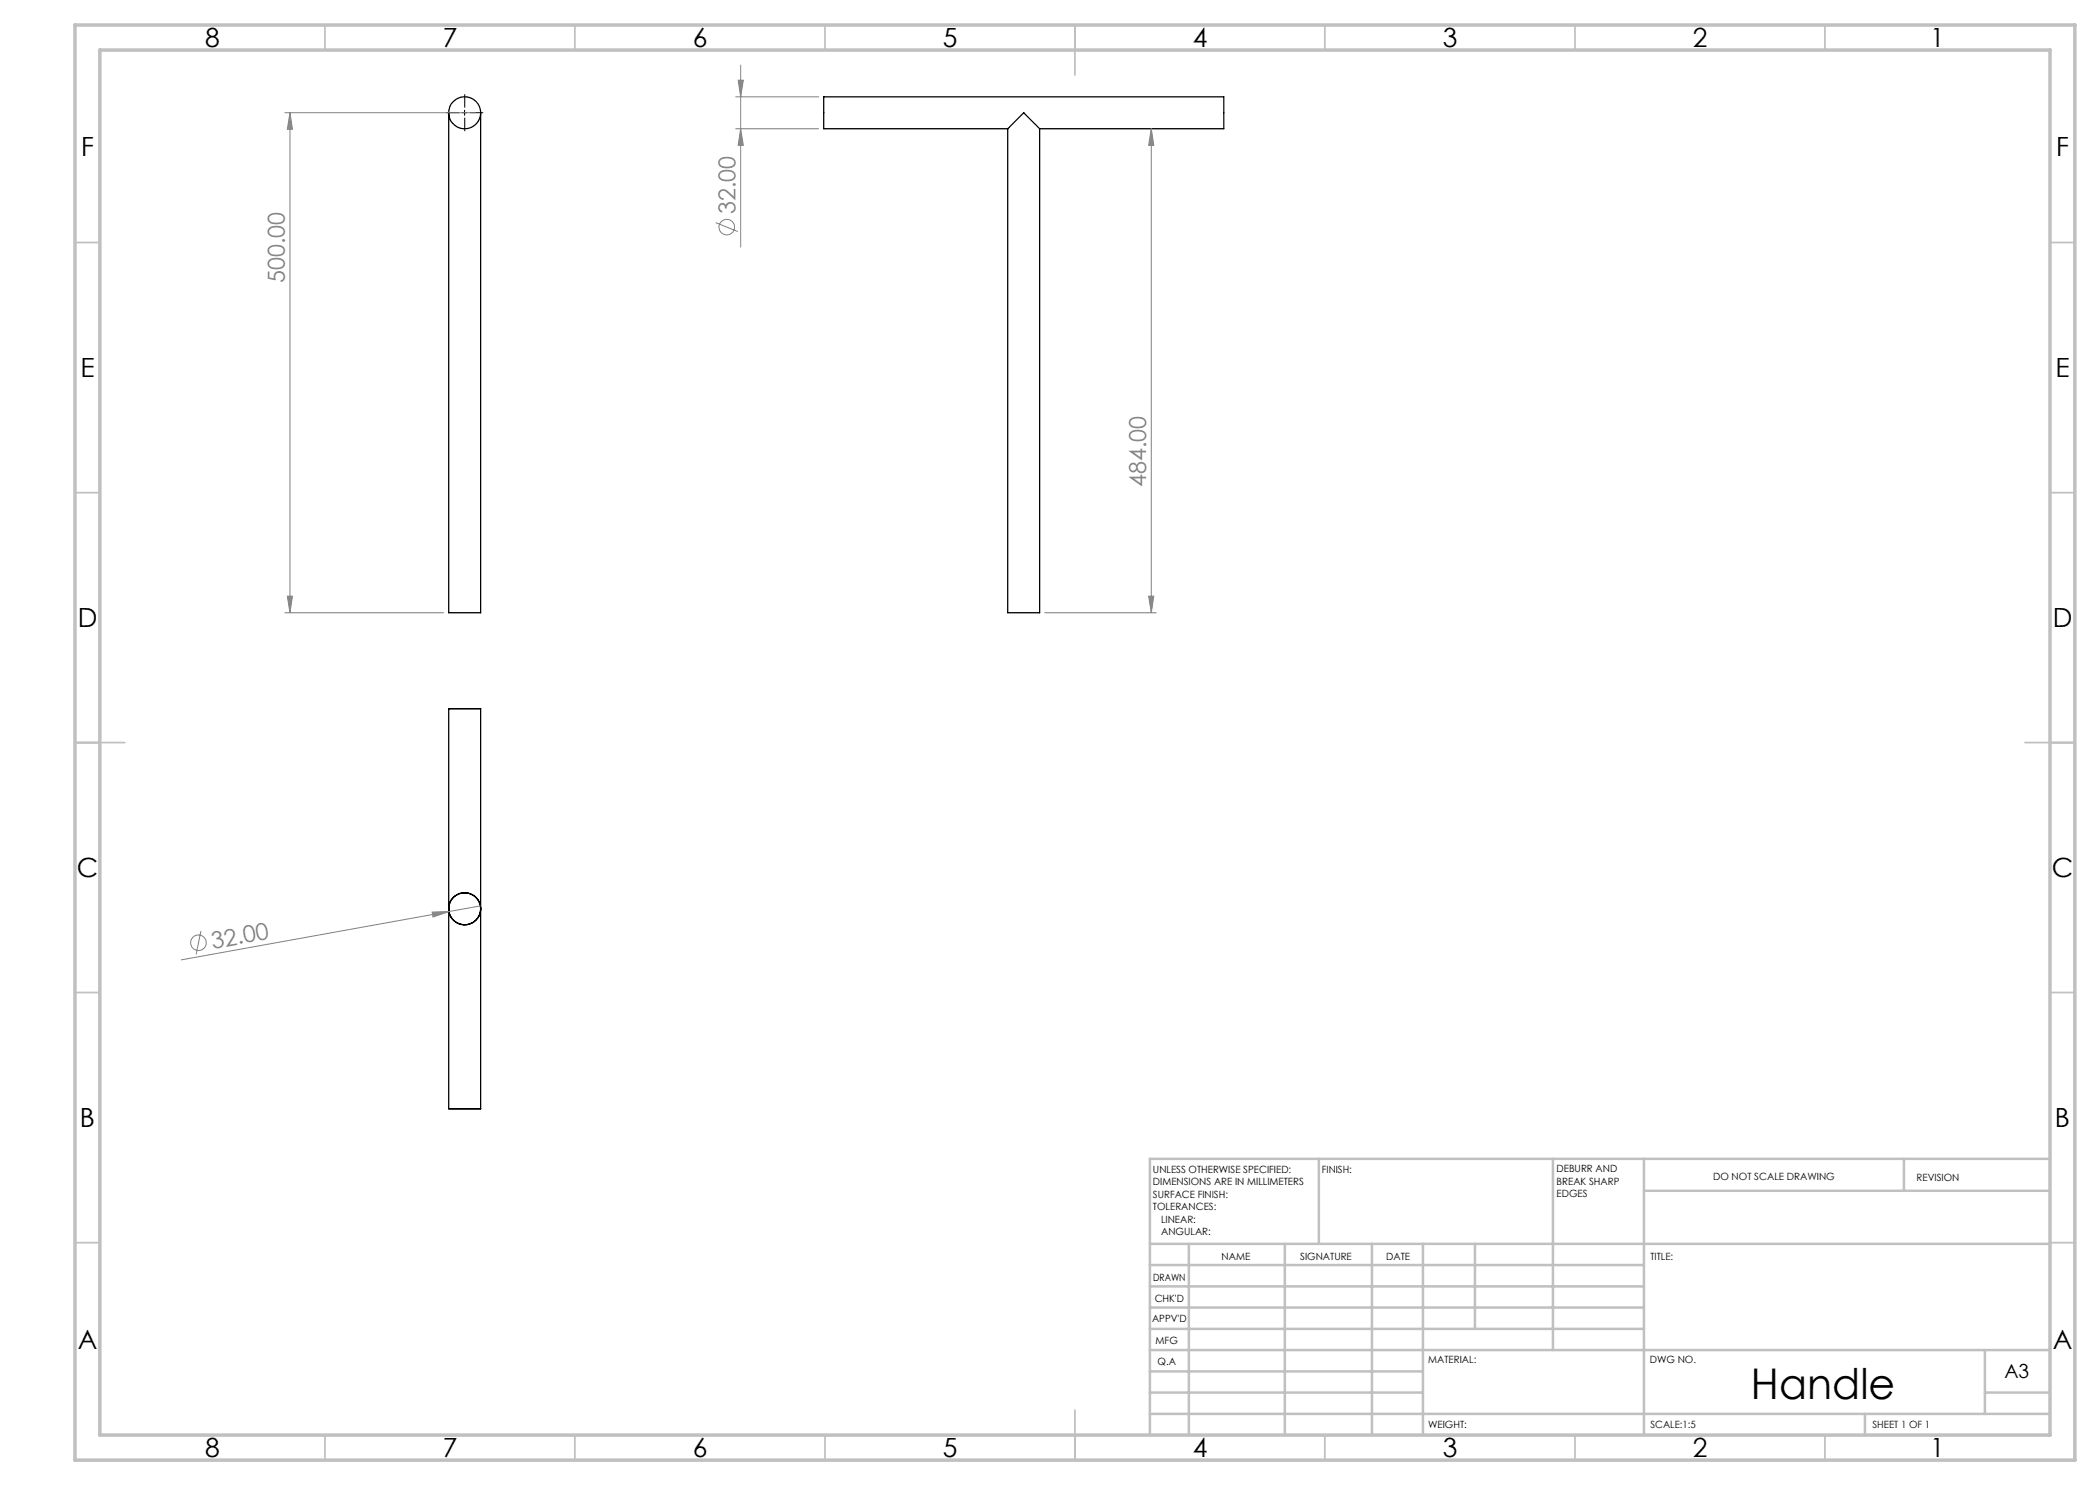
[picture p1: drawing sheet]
<svg xmlns="http://www.w3.org/2000/svg" width="420mm" height="297mm" viewBox="0 0 420 297" stroke-linecap="round" stroke-linejoin="round" font-family="sans-serif">
<g fill="none" stroke="#000" stroke-width=".25">
<path d="M89.7 22.5v100.1h6.4v-100.1M201.5 25.7h-36.8v-6.3h80.1v6.3h-36.9M201.5 25.7l3.3-3.2 3.1 3.2M201.5 25.7v96.9h6.4v-96.9M89.7 141.7h6.4zM89.7 141.7v80.1M96.1 141.7v80.1M89.7 221.8h6.4z"/>
<circle cx="92.9" cy="22.6" r="3.2"/>
<circle cx="92.9" cy="181.8" r="3.2"/>
</g>
<g fill="none" stroke="#808080" stroke-width=".2">
<path d="M147.1 19.4h16.6M147.6 16h1.1l-.6 3.4zM148.1 13v36.4M57 22.5h38.1M58 22.5l.5 3.4h-1zM58 22.5v100.1M147.1 25.7h16.6M148.1 25.7l.6 3.4h-1.1zM230.3 25.7l.5 3.4h-1.1zM230.3 25.7v96.9M143.1 44.5l4.5 1.8M57.5 119.2h1l-.5 3.4z"/>
<path d="M229.7 119.2h1.1l-.5 3.4zM57 122.6h31.7M209 122.6h22.2M40.2 186.2l-1 4.7M86.4 182.4l3.4-.1-3.2 1.1zM89.8 182.3l-53.6 9.7M96.1 181.2l-6.3 1.1"/>
<circle cx="145.4" cy="45.4" r="1.56"/>
<circle cx="39.7" cy="188.5" r="1.56"/>
</g>
<path d="M91.9 22.5h-2.7M92.9 21.5v-2.7M92.9 23.5v2.7M93.9 22.5h2.7" fill="none" stroke="#000" stroke-width=".2" stroke-dasharray="15.2 1.3 1.3 1.3" stroke-linecap="butt"/>
<path d="M92.4 22.5h1M92.9 22v1.1" fill="none" stroke="#000" stroke-width=".2"/>
<g fill="none" stroke="#c0c0c0" stroke-width=".35">
<path d="M65 5v5M115 5v5M165 5v5M215 5v10M265 5v5M315 5v5M365 5v5M15 48.5h5M410 48.5h5M15 98.5h5M410 98.5h5M15 148.5h10"/>
<path d="M405 148.5h10M15 198.5h5M410 198.5h5M15 248.5h5M410 248.5h5M65 287v5M115 287v5M165 287v5M215 282v10M265 287v5M315 287v5M365 287v5"/>
</g>
<g fill="none" stroke="#c0c0c0" stroke-width=".5">
<path d="M263.8 231.8v17M310.6 231.8v38.2M328.8 231.8v55.2M328.8 238.2h81.2M380.8 231.8v6.4M410 231.8h-180v55.2M230 248.8h180M230 257.3h98.8M230 253h98.8M237.8 248.8v38.2M257 248.8v38.2M274.4 248.8v38.2"/>
<path d="M284.6 248.8v38.2M295 248.8v17M230 265.8h98.8M230 261.5h98.8M230 278.5h54.6M230 274.3h54.6M230 270h180M397 278.5h13M397 270v12.8M230 282.8h180M373 282.8v4.2"/>
</g>
<path d="M15 5h400v287h-400zM20 10h390v277h-390z" fill="none" stroke="#c0c0c0" stroke-width=".7"/>
<g fill="#808080">
<path d="M86.4 182.4l3.4-.1-3.2 1.1z"/>
<path d="M57.5 119.2h1l-.5 3.4zM58 22.5l.5 3.4h-1zM229.7 119.2h1.1l-.5 3.4zM230.3 25.7l.5 3.4h-1.1z"/>
<path d="M147.6 16h1.1l-.6 3.4zM148.1 25.7l.6 3.4h-1.1z"/>
</g>
<text font-size="8.5" x="350.2" y="279.7">Handle</text>
<g font-size="5.3">
<text x="41" y="9.5">8</text>
<text x="88.5" y="9.5">7</text>
<text x="138.5" y="9.5">6</text>
<text x="188.5" y="9.5">5</text>
<text x="238.5" y="9.5">4</text>
<text x="288.5" y="9.5">3</text>
<text x="338.5" y="9.5">2</text>
<text x="386" y="9.5">1</text>
<text x="16.2" y="31.3">F</text>
<text x="411.2" y="31.3">F</text>
<text x="16.1" y="75.5">E</text>
<text x="411.1" y="75.5">E</text>
<text x="15.5" y="125.5">D</text>
<text x="410.5" y="125.5">D</text>
<text x="15.4" y="175.5">C</text>
<text x="410.4" y="175.5">C</text>
<text x="16" y="225.5">B</text>
<text x="411" y="225.5">B</text>
<text x="15.5" y="269.8">A</text>
<text x="410.5" y="269.8">A</text>
<text x="41" y="291.5">8</text>
<text x="88.5" y="291.5">7</text>
<text x="138.5" y="291.5">6</text>
<text x="188.5" y="291.5">5</text>
<text x="238.5" y="291.5">4</text>
<text x="288.5" y="291.5">3</text>
<text x="338.5" y="291.5">2</text>
<text x="386" y="291.5">1</text>
</g>
<g font-size="4.7" fill="#808080">
<text x="147.1" y="42.8" transform="rotate(-90 147.1 42.8)">32.00</text>
<text x="57" y="56.6" transform="rotate(-90 57 56.6)">500.00</text>
<text x="229.3" y="97.4" transform="rotate(-90 229.3 97.4)">484.00</text>
<text x="42.5" y="189.8" transform="rotate(-10 42.5 189.8)">32.00</text>
</g>
<text font-size="3.9" x="400.9" y="275.5">A3</text>
<g font-size="2">
<text x="230.6" y="234.6">UNLESS OTHERWISE SPECIFIED:</text>
<text x="230.6" y="237.1">DIMENSIONS ARE IN MILLIMETERS</text>
<text x="230.6" y="239.6">SURFACE FINISH:</text>
<text x="264.4" y="234.6">FINISH:</text>
<text x="311.3" y="234.5">DEBURR AND</text>
<text x="311.3" y="237">BREAK SHARP</text>
<text x="311.3" y="239.5">EDGES</text>
<text x="342.6" y="236">DO NOT SCALE DRAWING</text>
<text x="383.3" y="236.2">REVISION</text>
<text x="230.6" y="242.1">TOLERANCES:</text>
<text x="232.2" y="244.6">LINEAR:</text>
<text x="232.2" y="247.1">ANGULAR:</text>
<text x="244.3" y="252">NAME</text>
<text x="260" y="251.9">SIGNATURE</text>
<text x="277.2" y="251.9">DATE</text>
<text x="330.1" y="251.9">TITLE:</text>
<text x="230.6" y="256.1">DRAWN</text>
<text x="230.9" y="260.3">CHK'D</text>
<text x="230.4" y="264.4">APPV'D</text>
<text x="231.1" y="268.8">MFG</text>
<text x="231.5" y="273">Q.A</text>
<text x="285.6" y="272.5">MATERIAL:</text>
<text x="330" y="272.5">DWG NO.</text>
<text x="285.6" y="285.5">WEIGHT:</text>
<text x="330.1" y="285.6">SCALE:1:5</text>
<text x="374.5" y="285.6">SHEET 1 OF 1</text>
</g>
</svg>
